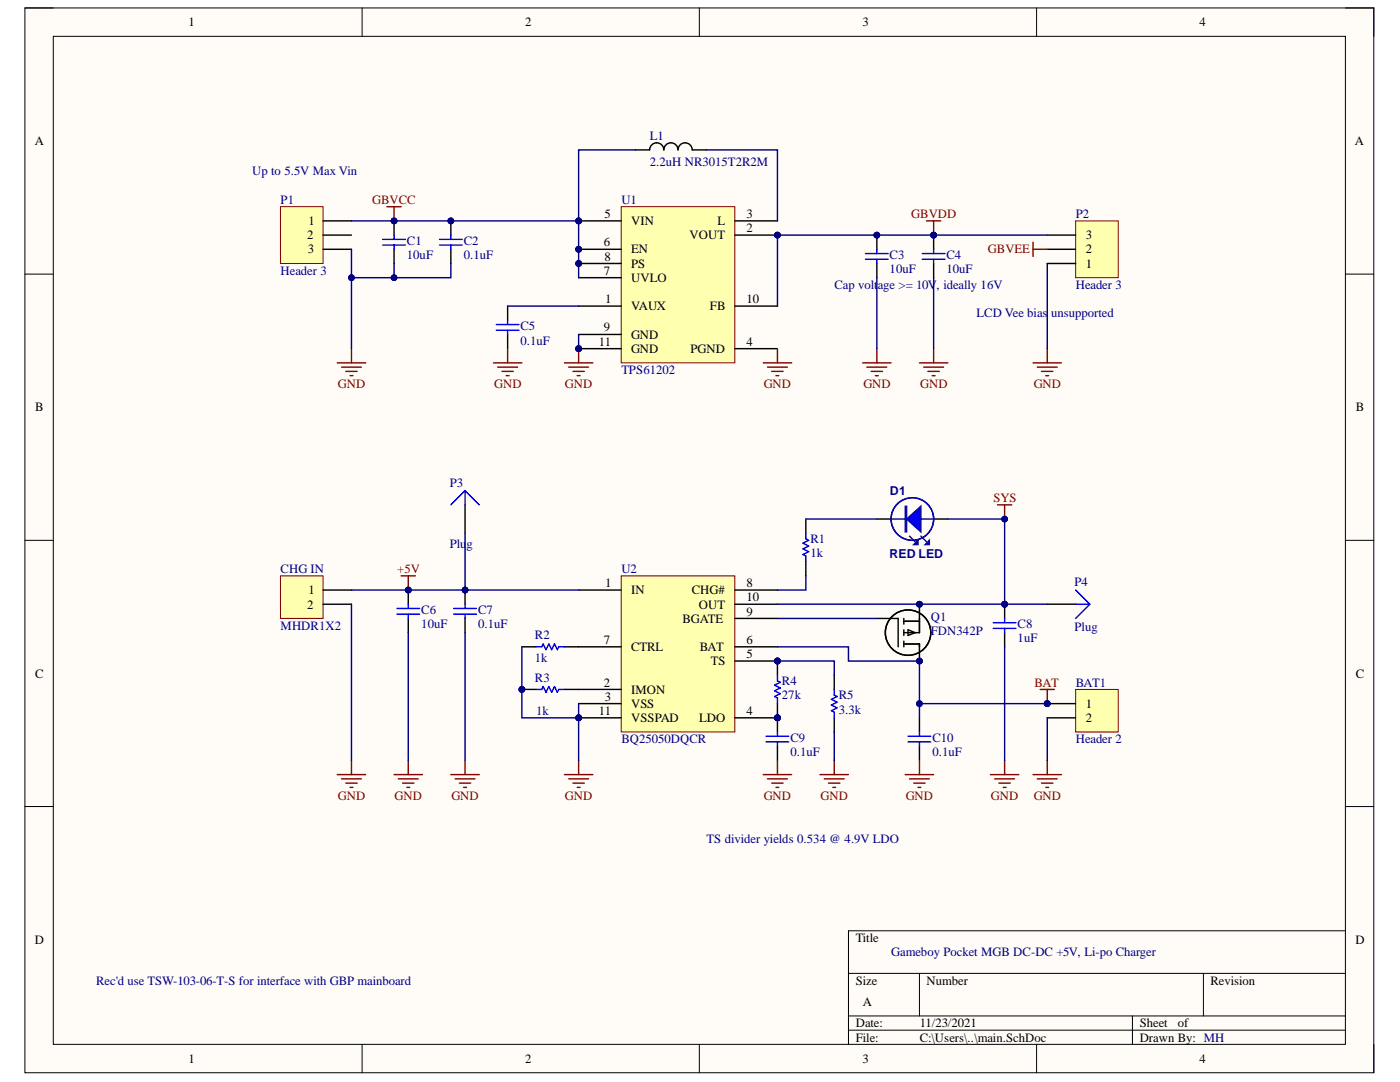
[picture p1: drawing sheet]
# Altium project gbpp.PrjPcb
1 sheet, 26 parts. Net scope: global (net labels, ports and power ports of the same name join across sheets).
Board file: main.PcbDoc

## Sheet main.SchDoc
size A

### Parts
BAT1  Header 2  [HDR1X2]  (no BOM)
C1  10uF  [CAPC0805(2012)130_N]
C2  0.1uF  [CAPC0603(1608)100_N]
C3  10uF  [CAPC0805(2012)130_N]
C4  10uF  [CAPC0805(2012)130_N]
C5  0.1uF  [CAPC0603(1608)100_N]
C6  10uF  [CAPC0805(2012)130_N]
C7  0.1uF  [CAPC0603(1608)100_N]
C8  1uF  [CAPC0603(1608)100_N]
C9  0.1uF  [CAPC0603(1608)100_N]
C10  0.1uF  [CAPC0603(1608)100_N]
CHG_IN  MHDR1X2  [MHDR1X2]  (no BOM)
D1  RED LED  [LED_0603]
L1  2.2uH NR3015T2R2M  [IND_3x3_SMD]
P1  Header 3  [HDR1X3]
P2  Header 3  [HDR1X3]
P3  Plug  [PIN1]  (no BOM)
P4  Plug  [PIN1]  (no BOM)
Q1  FDN342P  [SOT-23]
R1  1k  [RESC0603(1608)_N]
R2  1k  [RESC0603(1608)_N]
R3  1k  [RESC0603(1608)_N]
R4  27k  [RESC0603(1608)_N]
R5  3.3k  [RESC0603(1608)_N]
U1  TPS61202  [DRC10_TI]
U2  BQ25050DQCR  [TI_WSON10]

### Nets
+5V: C6.1 C7.1 CHG_IN.1 P3.1 U2.1(IN)
BAT: BAT1.1 C10.1 Q1.3 U2.6(BAT)
GBVCC: C1.1 C2.1 L1.1 P1.1 U1.5(VIN) U1.6(EN) U1.7(UVLO) U1.8(PS)
GBVDD: C3.1 C4.1 P2.3 U1.2(VOUT) U1.10(FB)
GBVEE: P2.2
GND: BAT1.2 C1.2 C2.2 C3.2 C4.2 C5.2 C6.2 C7.2 C8.2 C9.2 C10.2 CHG_IN.2 P1.3 P2.1 R2.2 R3.1 R5.1 U1.4(PGND) U1.9(GND) U1.11(GND) U2.3(VSS) U2.11(VSSPAD)
SYS: C8.1 D1.2(A) P4.1 Q1.2 U2.10(OUT)
NetC5_1: C5.1 U1.1(VAUX)
NetC9_1: C9.1 R4.2 U2.4(LDO)
NetD1_1: D1.1(K) R1.1
NetL1_2: L1.2 U1.3(L)
NetQ1_1: Q1.1 U2.9(BGATE)
NetR1_2: R1.2 U2.8(CHG#)
NetR2_1: R2.1 U2.7(CTRL)
NetR3_2: R3.2 U2.2(IMON)
NetR4_1: R4.1 R5.2 U2.5(TS)

Not connected (* = marked no-connect by the designer): P1 2

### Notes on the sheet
- Up to 5.5V Max Vin
- Cap voltage >= 10V, ideally 16V
- LCD Vee bias unsupported
- TS divider yields 0.534 @ 4.9V LDO
- Gameboy Pocket MGB DC-DC +5V, Li-po Charger
- Rec'd use TSW-103-06-T-S for interface with GBP mainboard
- MH
